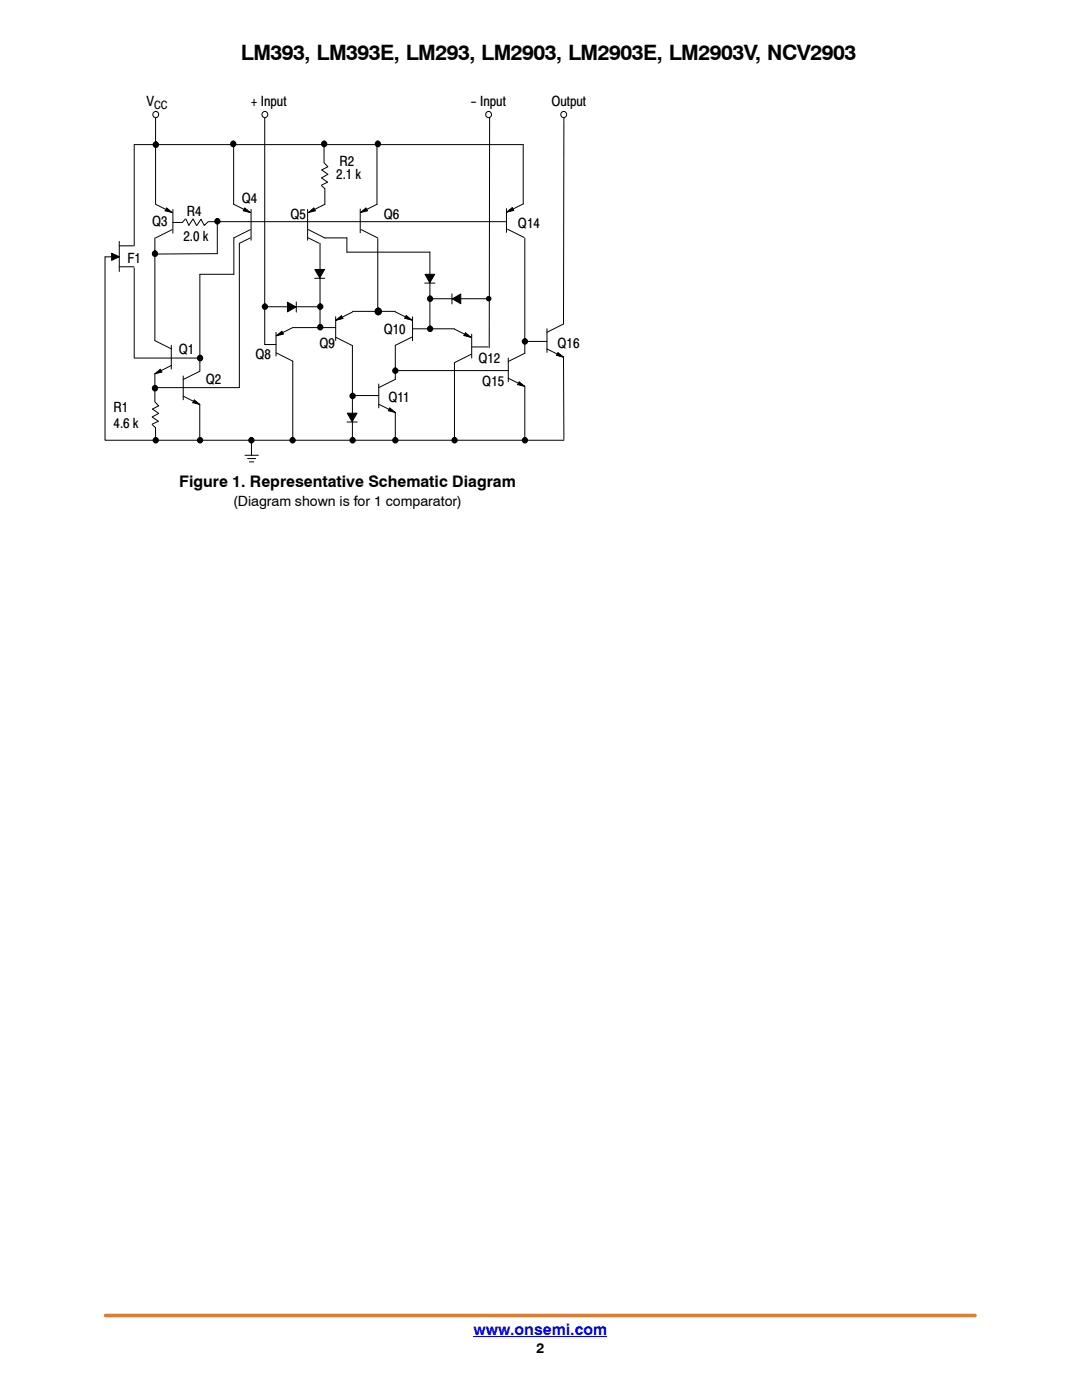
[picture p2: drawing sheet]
<svg xmlns="http://www.w3.org/2000/svg" width="216mm" height="279mm" viewBox="0 0 216 279" stroke-linecap="round" stroke-linejoin="round" font-family="sans-serif">
<path d="M21.1 262.5h173.5" fill="none" stroke="#d98038" stroke-width=".72"/>
<path d="M94.5 266.7h26.7" fill="none" stroke="#00f" stroke-width=".2"/>
<g fill="none" stroke="#000" stroke-width=".2">
<path d="M31 22.9v17.8M46.6 28.8v12l3.4 1.6M52.8 22.7v46.1h2.3M64.2 37l.6 .7M64.7 32.5l.7 .8-1.2 .6 1.2 .9M64.7 28.9v3.5M64.8 37.7v3.1l-3.3 1.6M65.4 34.8l-1.2 .7 1.2 .9-1.2 .5M75.2 28.9v11.9M97.7 22.7l-.1 46.7M112.5 23l-.1 41.7-3.3 1.6M23.8 51.3h-2.8v36.6h91.5"/>
<path d="M23.8 48.2v6M23.8 49.1h2.8M23.8 53.2h2.9M26.8 53.5v18M30.9 47.5v20.5l3.3 1.6M31.1 40.8l3.3 1.6M33.3 41.5l.3 .7M33.7 41.9l-.8 .2M34.4 45.8l-3.3 1.7M34.5 44.4h1.8M34.5 41.8v4.7M37 43.7l-.6 .7"/>
<path d="M37.1 43.7l.6 1.3 .8-1.3M38.5 43.7l.7 1.3M40.1 43.8l-.8 1.2M40.1 43.8l.7 1.2 .7-.8M41.6 44.2h59.3M43.4 44.2v6.4l-12.4 .1M48.8 41.5l.4 .7M49.3 41.9l-.8 .2M50 45.8l-3.3 1.7v7.2h-6.8v19.4l-3.3 1.6M50 47.5l-2.2 1.1v28.8h-16.9M50.1 41.8v6.1M61.4 41.8v6.1"/>
<path d="M61.5 47.5l2.2 1.1M61.5 45.8l3.3 1.7h4.4v2.8h16.6v15.5M62.1 41.9l.8 .2M62.6 41.5l-.3 .7M62.8 55.5h2M63.9 48.6v16.7M71.9 41.7v4.8M72.1 45.8l3.3 1.7M72.5 41.9l.8 .2M73 41.5l-.3 .7M75.2 40.8l-3.3 1.6M75.4 47.6v14.5"/>
<path d="M85.8 59.6h11.5M86.8 56.5h-2.1M90.2 58.6v2.1M101.1 41.6v4.8M101.1 42.3l3.3-1.6v-11.8h-77.6v20.2M101.3 45.7l3.3 1.7M101.7 41.9l.8 .1M102.2 41.4l-.3 .7M104.7 47.5v23l-3.3 1.6M26.9 71.5h13M31.5 74.1l.8 .1M32 73.7l-.3 .7"/>
<path d="M34.2 72.9l-3.3 1.7v5.5M34.2 68.9v4.8M36.6 79.1l3.3 1.6v7.2M36.6 75v4.8M38.8 79.8l.3 .7M52.8 61.2h11.1M55.1 66.3v4.8M55.1 70.4l3.3 1.7v15.8M55.7 66.5l.8 .2M56.2 66.1l-.3 .7M59.1 60.3v2M67 63.2v4.8"/>
<path d="M67 65.4h-8.6l-3.3 1.6M67 67.3l3.3 1.7v18.9M67.6 63.4l.8 .2M68.1 63l-.3 .7M70.3 62.3l-3.3 1.6M70.3 62.1h8.6M70.3 78.9h5.3M75.6 76.6v4.8M78.9 74h22.5M78.9 62.2l3.3 1.7M81.1 63l.3 .7M81.6 63.4l-.8 .1"/>
<path d="M82.2 67.3l-3.3 1.6v6.8l-3.3 1.7M82.3 63.2v4.8M82.3 65.6h8.4M90.7 65.7l3.3 1.6M90.7 72.4v15.5M92.9 66.4l.3 .7M93.4 66.8l-.8 .2M94 70.7l-3.3 1.7M94.1 66.7v4.7M94.1 69.2h3.3M101.4 71.4v4.8M101.4 75.5l3.3 1.6v10.8"/>
<path d="M103.6 76.2l.3 .7M104.1 76.6l-.8 .2M104.6 68.1h4.5M109.1 65.6v4.7M109.1 69.6l3.3 1.7 .1 16.4M111.3 70.4l.4 .7M111.8 70.8l-.8 .1M30.4 83.2l1.2 .9-1.2 .5M30.4 84.7l.6 .7v2.5M30.9 80.2l.8 .8-1.3 .6 1.3 .9-1.3 .7M39.2 80.2l-.7 .2M50.2 88v2.9"/>
<path d="M71.3 84.2h-2.1M75.6 80.7l3.3 1.6v5.6M77.8 81.4l.3 .7M78.3 81.8l-.8 .2"/>
</g>
<circle cx="46.6" cy="28.7" r=".47" fill="#000" stroke="#000" stroke-width=".34"/>
<g fill="#000" stroke="#000" stroke-width=".2">
<path d="M33.3 41.5l1.1 .9-1.5-.3zM48.8 41.5l1.2 .9-1.5-.3zM61.5 42.4l1.1-.9 .3 .6zM62.8 53.8h2l-1 1.7zM71.9 42.4l1.1-.9 .3 .6zM84.8 54.7h1.9l-.9 1.7zM90.3 59.6l1.6-.9v1.9zM101.1 42.3l1.1-.9 .3 .6zM30.9 74.6l1.1-.9 .3 .5zM55.1 67l1.1-.9 .3 .6zM57.4 60.3l1.6 1-1.6 .9zM67 63.9l1.1-.9 .3 .6z"/>
<path d="M81.1 63l1.1 .9-1.4-.4zM92.9 66.4l1.1 .9-1.4-.3zM103.6 76.2l1.1 .9-1.4-.3zM111.3 70.4l1.1 .9-1.4-.4zM38.8 79.8l1.1 .9-1.4-.3zM69.3 82.5h1.9l-.9 1.6zM77.8 81.4l1.1 .9-1.4-.3z"/>
</g>
<circle cx="31.1" cy="22.8" r=".6" fill="#fff"/>
<circle cx="31.1" cy="22.8" r=".6" fill="none" stroke="#000" stroke-width=".2"/>
<circle cx="52.8" cy="22.8" r=".6" fill="#fff"/>
<circle cx="52.8" cy="22.8" r=".6" fill="none" stroke="#000" stroke-width=".2"/>
<circle cx="97.5" cy="22.8" r=".6" fill="#fff"/>
<circle cx="97.5" cy="22.8" r=".6" fill="none" stroke="#000" stroke-width=".2"/>
<circle cx="112.5" cy="22.8" r=".6" fill="#fff"/>
<g fill="none" stroke="#000" stroke-width=".2">
<path d="M48.9 90.9h2.7M49.4 91.5h1.6M49.8 92.2h.8"/>
<circle cx="112.5" cy="22.8" r=".6"/>
</g>
<g fill="#000" stroke="#000" stroke-width=".34">
<circle cx="31.1" cy="28.8" r=".47"/>
<circle cx="64.7" cy="28.7" r=".47"/>
<circle cx="75.4" cy="28.7" r=".47"/>
<circle cx="30.9" cy="50.6" r=".47"/>
<circle cx="43.4" cy="44.1" r=".47"/>
<circle cx="85.8" cy="59.6" r=".47"/>
<circle cx="97.5" cy="59.6" r=".38"/>
<circle cx="30.9" cy="77.4" r=".47"/>
<circle cx="39.9" cy="71.4" r=".49"/>
<circle cx="52.8" cy="61.2" r=".47"/>
<circle cx="63.9" cy="61.2" r=".47"/>
<circle cx="63.9" cy="65.3" r=".47"/>
<circle cx="70.3" cy="79" r=".47"/>
<circle cx="75.5" cy="62.1" r=".6"/>
<circle cx="78.9" cy="74" r=".47"/>
<circle cx="85.8" cy="65.6" r=".47"/>
<circle cx="104.7" cy="68.1" r=".47"/>
<circle cx="31.1" cy="87.8" r=".47"/>
<circle cx="39.9" cy="87.9" r=".47"/>
<circle cx="50.2" cy="87.8" r=".47"/>
<circle cx="58.4" cy="87.9" r=".47"/>
<circle cx="70.3" cy="87.9" r=".47"/>
<circle cx="78.9" cy="87.9" r=".47"/>
<circle cx="90.7" cy="87.8" r=".47"/>
<circle cx="104.7" cy="87.8" r=".47"/>
</g>
<path d="M22.3 50.5l1.5 .7-1.5 .8z" fill="#000" stroke="#000" stroke-width=".2"/>
<text font-size="4.2" x="48.1" y="12">LM393, LM393E, LM293, LM2903, LM2903E, LM2903V, NCV2903</text>
<text font-size="3.2" x="35.8" y="97.1">Figure 1. Representative Schematic Diagram</text>
<text font-size="3.2" fill="#00f" x="94.5" y="266.4">www.onsemi.com</text>
<g font-size="2.8">
<text x="29.2" y="21.1">V</text>
<text x="50.1" y="21.1">+ Input</text>
<text x="93.9" y="21.1">- Input</text>
<text x="110" y="21.1">Output</text>
<text x="67.1" y="35.7">2.1 k</text>
<text x="67.7" y="33.2">R2</text>
<text x="48.3" y="40.4">Q4</text>
<text x="30.3" y="45.2">Q3</text>
<text x="36.6" y="48">2.0 k</text>
<text x="37.3" y="43">R4</text>
<text x="57.9" y="43.7">Q5</text>
<text x="76.6" y="43.7">Q6</text>
<text x="103.4" y="45.6">Q14</text>
<text x="25.4" y="52.5">F1</text>
<text x="35.7" y="70.7">Q1</text>
<text x="51" y="71.7">Q8</text>
<text x="63.8" y="69.5">Q9</text>
<text x="76.6" y="66.7">Q10</text>
<text x="111.3" y="69.5">Q16</text>
<text x="41.1" y="76.7">Q2</text>
<text x="95.5" y="72.4">Q12</text>
<text x="96.2" y="77.1">Q15</text>
<text x="22.7" y="82.2">R1</text>
<text x="77.5" y="80.3">Q11</text>
<text x="22.7" y="85.4">4.6 k</text>
<text x="46.5" y="101">(Diagram shown is for 1 comparator)</text>
<text x="107" y="270">2</text>
</g>
<text font-size="2.3" x="30.8" y="21.7">CC</text>
</svg>
